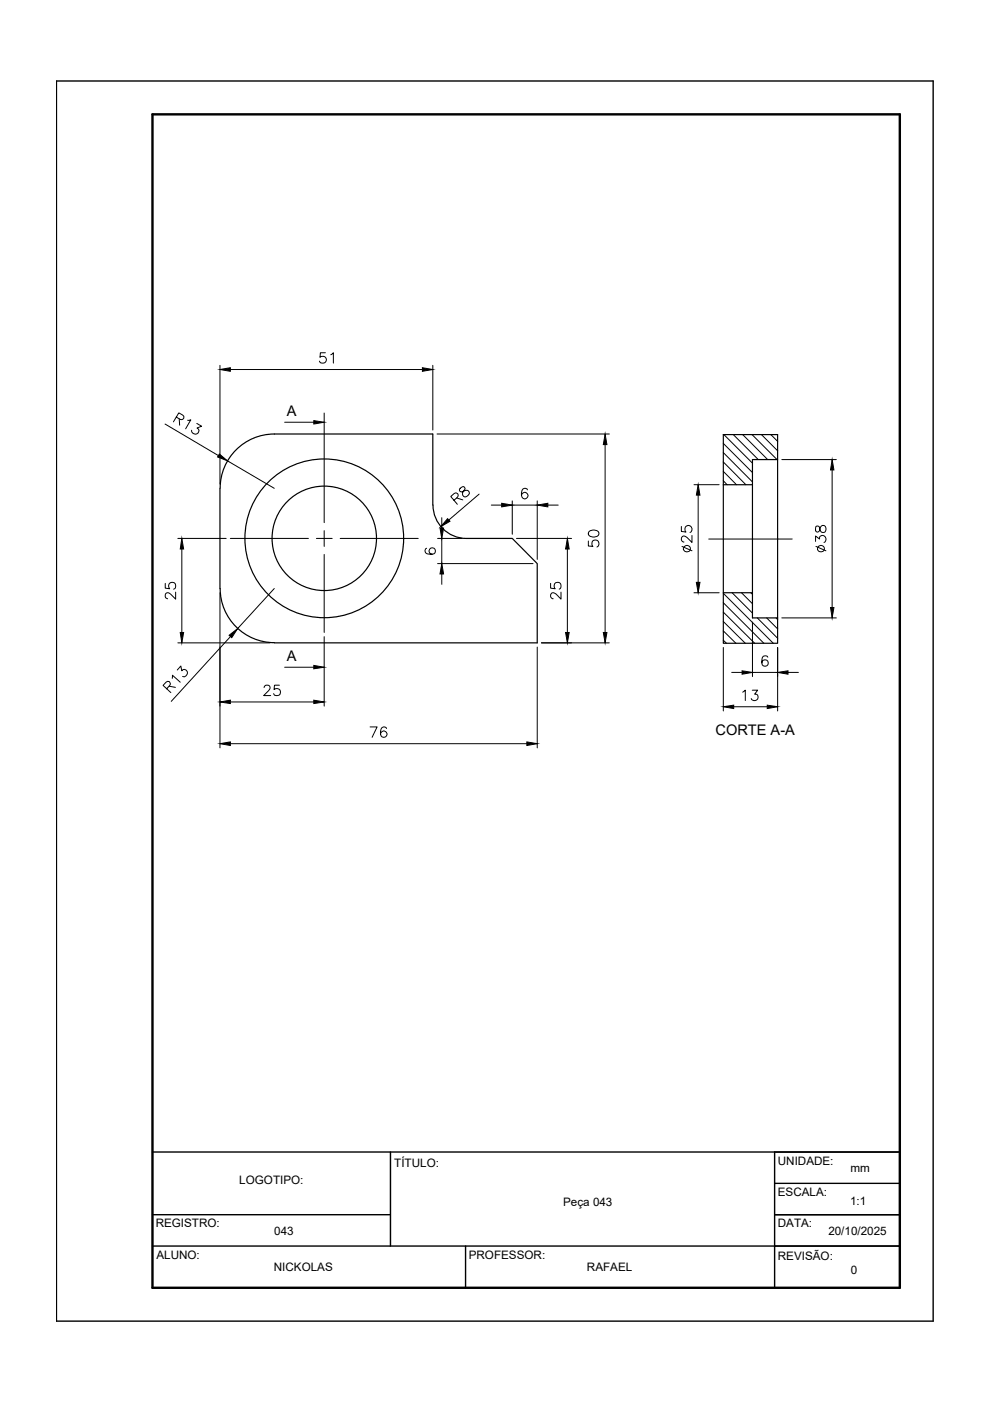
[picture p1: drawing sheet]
<svg xmlns="http://www.w3.org/2000/svg" width="210mm" height="297mm" viewBox="0 0 210 297" stroke-linecap="round" stroke-linejoin="round" font-family="sans-serif">
<!-- layer: CONTORNO 1 -->
<g fill="none" stroke="#000" stroke-width=".25">
<path d="M153.4 92.1h11.5v44.3h-11.5zM164.9 97.4h-5.4v33.6h5.4M46.6 103.5v21.3M46.7 103.5a11.5 11.5 0 0 1 11.5-11.5h33.6v15.1M91.8 107.1a7.1 7.1 0 0 0 7.1 7.1M98.9 114.2h9.7l5.3 5.3v16.8h-55.7a11.5 11.5 0 0 1-11.5-11.5M153.4 102.8h6.1M153.4 125.7h6.1"/>
<circle cx="68.8" cy="114.1" r="16.8"/>
<circle cx="68.8" cy="114.1" r="11.1"/>
</g>
<!-- layer: HACHURA -->
<g fill="none" stroke="#000" stroke-width=".21">
<path d="M153.4 99.9l2.8 2.9M153.4 97.9l4.7 4.9M153.4 96l6.1 6.2M153.4 94l6.1 6.2M153.5 92.1l6 6.1M155.5 92.1l5.3 5.3M157.5 92.1l5.3 5.3M159.5 92.1l5.2 5.3M161.4 92.1l3.5 3.5M163.4 92.1l1.5 1.5M153.4 101.9l.8 .9M153.4 135.7l.6 .7"/>
<path d="M153.4 133.8l2.6 2.6M153.4 131.8l4.6 4.6M153.4 129.8l6.6 6.6M153.4 127.8l8.6 8.6M153.4 125.8l10.5 10.6M155.2 125.7l4.3 4.3M157.2 125.7l2.3 2.3M159.2 125.7l.3 .3M160.6 131l4.3 4.3M162.5 131l2.4 2.3M164.5 131l.4 .3"/>
</g>
<!-- layer: CENTRO -->
<path d="M68.7 87.6v23.2M48.8 114.2h16.6M67.1 114.2h3.3M68.7 112.5v3.4M68.7 117.5v16.6M72.1 114.2h16.6M150.3 114.3h17.7" fill="none" stroke="#000" stroke-width=".21"/>
<!-- layer: COTA -->
<g fill="none" stroke="#000" stroke-width=".21">
<path d="M46.6 77.5v25.1M48.8 78.3h40.8M91.8 77.5v13.7M35 89.9l11.3 6.7M37.4 88.4l.8 .5a.56 .56 0 0 0 .6-.1 .56 .56 0 0 0 .2-.5l-1.1-.8-1.1 1.9M38 88.8l.1 1.4M39.8 89.1l.7-.1-1.1 1.9M41.7 89.8l1 .6-.9 .3a.74 .74 0 0 1 0 1.3 .74 .74 0 0 1-1.1-.4l-.1-.4M48.2 97.7l10 5.8M60.4 89.5h6.1M92.7 92h36.5M128.3 94.3v39.8"/>
<path d="M165.8 97.4h11.5M176.4 99.6v29.2M37.7 114.2h10.2M38.6 116.4v17.7M92.8 114.2h5.2M92.8 119.5h20.2M93.7 109.8v2.2M96.3 106.1l.8-1a.5 .5 0 0 0-.5-.6l-1 .8 1.4 1.6M96.8 105.6l1.3 .4M97.6 103.5l-.2 .5 .2 .2 .4 .1a.98 .98 0 0 1 1.5 0 .79 .79 0 0 1-.4 .9 .79 .79 0 0 1-1-.2 1.22 1.22 0 0 1 .5-1.4l-.4-.4zM101.6 104.8l-6.4 5.5M104.2 107.1h2.2"/>
<path d="M108.6 106.2v7.1M108.6 107.1h5.3M109.5 114.2h11.7M111.8 103.9a.6 .6 0 0 0-.9-.2 1.26 1.26 0 0 0 .4 2.1 .69 .69 0 0 0 .6-.7 .69 .69 0 0 0-.6-.7 .69 .69 0 0 0-.7 .6M113.9 106.2v12.4M116.1 107.1h2.2M120.3 116.4v17.7M147.1 102.8h5.4M148 105v18.5M37.7 136.3h19.6M46.6 125.7v32.9M48.9 134.9l-12.6 13.8"/>
<path d="M58.2 124.8l-7.8 8.5M68.7 135v14.7M93.7 121.7v2.2M113.9 137.2v21.4M114.8 136.3h14.4M147.1 125.7h5.4M153.4 137.3v13.4M159.5 131.9v11.6M162.8 139.3a.66 .66 0 0 0-.6-.3 .66 .66 0 0 0-.6 .5 1.73 1.73 0 0 0 .2 1.7 .68 .68 0 0 0 1-.3 .68 .68 0 0 0-.4-1 .68 .68 0 0 0-.9 .6M164.9 137.3v13.4M165.8 131h11.5M35.3 146l.7-.6 .1-.5a.45 .45 0 0 0-.6-.4l-.9 .8 1.6 1.5"/>
<path d="M35.8 145.5l1.4 .2M36.5 143.8l.1-.6 1.6 1.4M37.6 142.1l.7-.9 .3 1a.71 .71 0 0 1 1.1 0 .71 .71 0 0 1-.3 1.1l-.3 .2-.4-.1M48.8 148.8h17.7M48.8 157.7h62.9M60.4 141.5h6.1M155.1 142.6h2.2M159.5 142.6h5.4M167.1 142.6h2.2"/>
</g>
<g fill="#000" stroke="#000" stroke-width=".21">
<path d="M46.6 78.3l2.2-.3v.7zM89.6 78l2.2 .3-2.2 .4zM46.5 96.3l1.7 1.4-2.1-.8zM66.5 89.2l2.2 .3-2.2 .4zM128.3 92l.4 2.3h-.8zM176.4 97.4l.4 2.2h-.7zM38.6 114.2l.3 2.2h-.7zM93.3 112h.8l-.4 2.2zM94.9 110l.5 .5-1.9 1.2zM106.4 106.7l2.2 .4-2.2 .4zM113.9 107.1l2.2-.4v.8zM120.3 114.2l.4 2.2h-.8z"/>
<path d="M148 102.8l.4 2.2h-.8zM38.2 134.1h.7l-.3 2.2zM48.6 134.7l1.8-1.4-1.3 1.9zM93.7 119.5l.4 2.2h-.8zM119.9 134.1h.8l-.4 2.2zM127.9 134.1h.8l-.4 2.2zM147.6 123.5h.8l-.4 2.2zM176.1 128.8h.7l-.4 2.2zM46.6 148.8l2.2-.4v.8zM46.6 157.7l2.2-.4v.8zM66.5 148.4l2.2 .4-2.2 .4zM66.5 141.1l2.2 .4-2.2 .3z"/>
<path d="M111.7 157.3l2.2 .4-2.2 .4zM153.4 149.8l2.2-.3v.7zM157.3 142.2l2.2 .4-2.2 .3zM162.7 149.5l2.2 .3-2.2 .4zM164.9 142.6l2.2-.4v.7z"/>
</g>
<!-- layer: CONTORNO 2 -->
<path d="M12 17.2h185.9v262.9h-185.9zM32.3 257.5h50.5M32.3 244.2h158.5M82.8 244.2v20M164.2 257.5h26.6M164.2 250.9h26.6M164.2 244.2v28.8M32.3 264.2h158.5M98.7 264.2v8.8" fill="none" stroke="#000" stroke-width=".3"/>
<!-- layer: CONTORNO 3 -->
<path d="M32.3 24.2h158.5v248.8h-158.5z" fill="none" stroke="#000" stroke-width=".51"/>
<g font-size="5.7">
<text x="66.3" y="78.3">51</text>
<text x="119.9" y="128.4" transform="rotate(-90 119.9 128.4)">25</text>
<text x="54.7" y="148.9">25</text>
<text x="156.3" y="149.9">13</text>
<text x="77.3" y="157.7">76</text>
</g>
<g font-size="5.3">
<text x="127.7" y="117.1" transform="rotate(-90 127.7 117.1)">50</text>
<text x="147.5" y="118.2" transform="rotate(-90 147.5 118.2)">25</text>
<text x="176" y="118.2" transform="rotate(-90 176 118.2)">38</text>
<text x="38.1" y="128.4" transform="rotate(-90 38.1 128.4)">25</text>
</g>
<text font-size="4.4" x="88.9" y="118.9">6</text>
<g font-size="3.1">
<text x="60.8" y="88.1">A</text>
<text x="60.8" y="140.1">A</text>
<text x="151.7" y="155.8">CORTE A-A</text>
</g>
<g font-size="2.5">
<text x="50.7" y="251">LOGOTIPO:</text>
<text x="83.6" y="247.4">TÍTULO:</text>
<text x="164.9" y="246.9">UNIDADE:</text>
<text x="180.3" y="248.6">mm</text>
<text x="119.4" y="255.7">Peça 043</text>
<text x="164.9" y="253.6">ESCALA:</text>
<text x="180.2" y="255.5">1:1</text>
<text x="33" y="260.3">REGISTRO:</text>
<text x="58.2" y="261.9">043</text>
<text x="164.9" y="260.2">DATA:</text>
<text x="175.6" y="261.9">20/10/2025</text>
<text x="33.2" y="266.9">ALUNO:</text>
<text x="58.1" y="269.5">NICKOLAS</text>
<text x="99.4" y="266.9">PROFESSOR:</text>
<text x="124.4" y="269.5">RAFAEL</text>
<text x="164.9" y="267.2">REVISÃO:</text>
<text x="180.4" y="270">0</text>
</g>
</svg>
